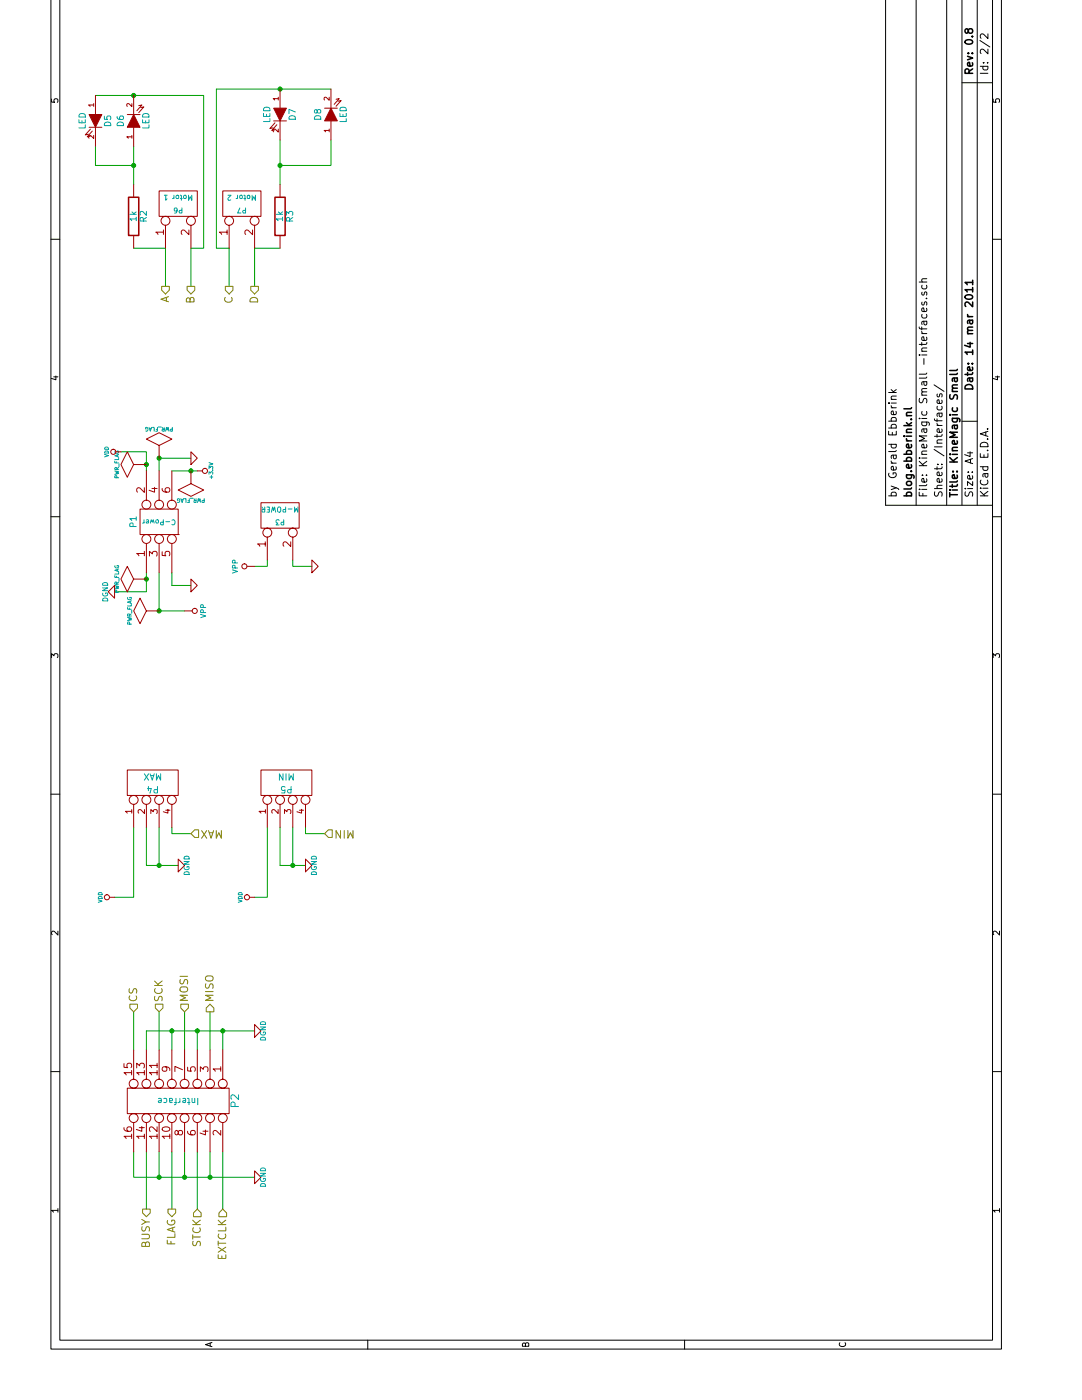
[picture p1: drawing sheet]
EESchema Schematic File Version 2  date 14/03/2011 09:25:05
LIBS:power
LIBS:device
LIBS:transistors
LIBS:conn
LIBS:linear
LIBS:regul
LIBS:74xx
LIBS:cmos4000
LIBS:adc-dac
LIBS:memory
LIBS:xilinx
LIBS:special
LIBS:microcontrollers
LIBS:dsp
LIBS:microchip
LIBS:analog_switches
LIBS:motorola
LIBS:texas
LIBS:intel
LIBS:audio
LIBS:interface
LIBS:digital-audio
LIBS:philips
LIBS:display
LIBS:cypress
LIBS:siliconi
LIBS:opto
LIBS:atmel
LIBS:contrib
LIBS:valves
LIBS:l6470
LIBS:KineMagic Small-cache
EELAYER 24  0
EELAYER END
$Descr A4 11700 8267
Sheet 2 2
Title "KineMagic Small"
Date "14 mar 2011"
Rev "0.8"
Comp "blog.ebberink.nl"
Comment1 "by Gerald Ebberink"
Comment2 ""
Comment3 ""
Comment4 ""
$EndDescr
Wire Wire Line
	6550 2450 6550 2300
Wire Wire Line
	6550 2300 6600 2300
Connection ~ 6200 1250
Connection ~ 6450 1150
Connection ~ 7400 1250
Connection ~ 7300 1500
Connection ~ 7350 1150
Wire Wire Line
	4200 2400 4200 2200
Wire Wire Line
	2900 2000 2900 1150
Wire Wire Line
	6500 1150 6350 1150
Wire Wire Line
	6350 1150 6350 900 
Wire Wire Line
	7300 1350 7300 1550
Wire Wire Line
	7400 1500 7400 1250
Wire Wire Line
	7400 1250 7300 1250
Wire Wire Line
	4450 1500 4450 1350
Wire Wire Line
	4450 1350 4500 1350
Wire Wire Line
	8750 1800 9050 1800
Wire Wire Line
	8750 1300 9050 1300
Wire Wire Line
	4450 2550 4450 2400
Wire Wire Line
	4450 2400 4500 2400
Wire Wire Line
	2750 1650 3050 1650
Wire Wire Line
	2750 1250 3050 1250
Connection ~ 1750 1450
Wire Wire Line
	1950 1250 1750 1250
Wire Wire Line
	1750 1650 1950 1650
Connection ~ 2900 1550
Wire Wire Line
	2900 1350 2750 1350
Wire Wire Line
	3950 2000 3950 2100
Wire Wire Line
	3950 2100 4500 2100
Connection ~ 4200 1250
Wire Wire Line
	4200 1400 4200 1150
Wire Wire Line
	4200 1150 4500 1150
Connection ~ 4200 2300
Wire Wire Line
	4200 2200 4500 2200
Connection ~ 9700 2200
Wire Wire Line
	9700 2200 9700 2600
Wire Wire Line
	9700 2600 9900 2600
Wire Wire Line
	9900 2200 9550 2200
Wire Wire Line
	9050 1700 10300 1700
Wire Wire Line
	9050 1700 9050 1800
Wire Wire Line
	9050 1300 9050 1050
Connection ~ 9700 1050
Wire Wire Line
	9700 1050 9700 750 
Wire Wire Line
	9700 750  9850 750 
Wire Wire Line
	9550 1050 9850 1050
Wire Wire Line
	10250 750  10250 1600
Wire Wire Line
	10250 1600 9050 1600
Wire Wire Line
	9050 1600 9050 1500
Connection ~ 10250 1050
Wire Wire Line
	10300 1700 10300 2600
Connection ~ 10300 2200
Wire Wire Line
	9050 2200 9050 2000
Wire Wire Line
	4200 2300 4500 2300
Wire Wire Line
	4200 1250 4500 1250
Wire Wire Line
	4500 1050 3950 1050
Wire Wire Line
	3950 1050 3950 900 
Wire Wire Line
	2900 1750 2750 1750
Wire Wire Line
	2900 1550 2750 1550
Connection ~ 2900 1750
Wire Wire Line
	2900 1150 2750 1150
Connection ~ 2900 1350
Wire Wire Line
	1750 1450 1950 1450
Connection ~ 1750 1650
Wire Wire Line
	1950 1050 1750 1050
Wire Wire Line
	1750 1050 1750 2000
Connection ~ 1750 1250
Wire Wire Line
	1950 1350 1500 1350
Wire Wire Line
	1500 1750 1950 1750
Wire Wire Line
	6500 1350 6400 1350
Wire Wire Line
	1500 1150 1950 1150
Wire Wire Line
	2750 1050 3050 1050
Wire Wire Line
	2750 1450 3050 1450
Wire Wire Line
	9050 1500 8750 1500
Wire Wire Line
	9050 2000 8750 2000
Wire Wire Line
	1500 1550 1950 1550
Wire Wire Line
	6200 1450 6200 1250
Wire Wire Line
	6200 1250 6500 1250
Wire Wire Line
	7300 1150 7450 1150
Wire Wire Line
	7450 1150 7450 950 
Wire Wire Line
	6400 1350 6400 1500
Wire Wire Line
	6600 2100 6550 2100
Wire Wire Line
	6550 2100 6550 2000
$Comp
L GND #PWR012
U 1 1
P 6550 2450
F 0 "#PWR012" H 6550 2450 30  0001 C CNN
F 1 "GND" H 6550 2380 30  0001 C CNN
	1    6550 2450
	1    0    0    -1  
$EndComp
$Comp
L VPP #PWR32
U 1 1
P 6550 2000
F 0 "#PWR32" H 6550 2200 40  0001 C CNN
F 1 "VPP" H 6550 2150 40  0000 C CNN
	1    6550 2000
	1    0    0    -1  
$EndComp
$Comp
L CONN_2 P3
U 1 1
P 6950 2200
F 0 "P3" V 6900 2200 40  0000 C CNN
F 1 "M-POWER" V 7000 2200 40  0000 C CNN
F 2 "PIN_ARRAY_2X1" H 6950 2200 60  0001 C CNN
	1    6950 2200
	1    0    0    -1  
$EndComp
$Comp
L PWR_FLAG #FLG013
U 1 1
P 7300 1500
F 0 "#FLG013" H 7300 1770 30  0001 C CNN
F 1 "PWR_FLAG" H 7300 1730 30  0000 C CNN
	1    7300 1500
	0    -1   -1   0   
$EndComp
$Comp
L PWR_FLAG #FLG014
U 1 1
P 7400 1250
F 0 "#FLG014" H 7400 1520 30  0001 C CNN
F 1 "PWR_FLAG" H 7400 1480 30  0000 C CNN
	1    7400 1250
	0    1    1    0   
$EndComp
$Comp
L PWR_FLAG #FLG015
U 1 1
P 6200 1250
F 0 "#FLG015" H 6200 1520 30  0001 C CNN
F 1 "PWR_FLAG" H 6200 1480 30  0000 C CNN
	1    6200 1250
	1    0    0    -1  
$EndComp
$Comp
L PWR_FLAG #FLG016
U 1 1
P 6450 1150
F 0 "#FLG016" H 6450 1420 30  0001 C CNN
F 1 "PWR_FLAG" H 6450 1380 30  0000 C CNN
	1    6450 1150
	1    0    0    -1  
$EndComp
$Comp
L PWR_FLAG #FLG017
U 1 1
P 7350 1150
F 0 "#FLG017" H 7350 1420 30  0001 C CNN
F 1 "PWR_FLAG" H 7350 1380 30  0000 C CNN
	1    7350 1150
	1    0    0    -1  
$EndComp
$Comp
L DGND #PWR7
U 1 1
P 4200 1400
F 0 "#PWR7" H 4200 1400 40  0001 C CNN
F 1 "DGND" H 4200 1330 40  0000 C CNN
	1    4200 1400
	1    0    0    -1  
$EndComp
$Comp
L DGND #PWR8
U 1 1
P 4200 2400
F 0 "#PWR8" H 4200 2400 40  0001 C CNN
F 1 "DGND" H 4200 2330 40  0000 C CNN
	1    4200 2400
	1    0    0    -1  
$EndComp
$Comp
L DGND #PWR5
U 1 1
P 1750 2000
F 0 "#PWR5" H 1750 2000 40  0001 C CNN
F 1 "DGND" H 1750 1930 40  0000 C CNN
	1    1750 2000
	1    0    0    -1  
$EndComp
$Comp
L DGND #PWR6
U 1 1
P 2900 2000
F 0 "#PWR6" H 2900 2000 40  0001 C CNN
F 1 "DGND" H 2900 1930 40  0000 C CNN
	1    2900 2000
	1    0    0    -1  
$EndComp
$Comp
L DGND #PWR9
U 1 1
P 6350 900
F 0 "#PWR9" H 6350 900 40  0001 C CNN
F 1 "DGND" H 6350 830 40  0000 C CNN
	1    6350 900 
	-1   0    0    1   
$EndComp
$Comp
L GND #PWR018
U 1 1
P 7400 1500
F 0 "#PWR018" H 7400 1500 30  0001 C CNN
F 1 "GND" H 7400 1430 30  0001 C CNN
	1    7400 1500
	1    0    0    -1  
$EndComp
Text HLabel 8750 2000 0    60   Output ~ 0
D
Text HLabel 8750 1800 0    60   Output ~ 0
C
Text HLabel 8750 1500 0    60   Output ~ 0
B
Text HLabel 8750 1300 0    60   Output ~ 0
A
$Comp
L VPP #PWR31
U 1 1
P 6200 1450
F 0 "#PWR31" H 6200 1650 40  0001 C CNN
F 1 "VPP" H 6200 1600 40  0000 C CNN
	1    6200 1450
	-1   0    0    1   
$EndComp
Text HLabel 4450 2550 3    60   Input ~ 0
MIN
Text HLabel 4450 1500 3    60   Input ~ 0
MAX
Text HLabel 3050 1650 2    60   Output ~ 0
MISO
Text HLabel 3050 1450 2    60   Input ~ 0
MOSI
Text HLabel 3050 1250 2    60   Input ~ 0
SCK
Text HLabel 3050 1050 2    60   Input ~ 0
CS
Text HLabel 1500 1150 0    60   Output ~ 0
BUSY
Text HLabel 1500 1350 0    60   Output ~ 0
FLAG
$Comp
L +3.3V #PWR019
U 1 1
P 7300 1550
F 0 "#PWR019" H 7300 1510 30  0001 C CNN
F 1 "+3.3V" H 7300 1660 30  0000 C CNN
	1    7300 1550
	-1   0    0    1   
$EndComp
$Comp
L VDD #PWR020
U 1 1
P 7450 950
F 0 "#PWR020" H 7450 1050 30  0001 C CNN
F 1 "VDD" H 7450 1060 30  0000 C CNN
	1    7450 950 
	1    0    0    -1  
$EndComp
$Comp
L GND #PWR021
U 1 1
P 6400 1500
F 0 "#PWR021" H 6400 1500 30  0001 C CNN
F 1 "GND" H 6400 1430 30  0001 C CNN
	1    6400 1500
	1    0    0    -1  
$EndComp
$Comp
L CONN_3X2 P1
U 1 1
P 6900 1300
F 0 "P1" H 6900 1550 50  0000 C CNN
F 1 "C-Power" V 6900 1350 40  0000 C CNN
F 2 "pin_array_3x2" H 6900 1300 60  0001 C CNN
	1    6900 1300
	1    0    0    -1  
$EndComp
Text HLabel 1500 1750 0    60   Input ~ 0
EXTCLK
Text HLabel 1500 1550 0    60   Input ~ 0
STCK
$Comp
L VDD #PWR022
U 1 1
P 3950 2000
F 0 "#PWR022" H 3950 2100 30  0001 C CNN
F 1 "VDD" H 3950 2110 30  0000 C CNN
	1    3950 2000
	1    0    0    -1  
$EndComp
$Comp
L VDD #PWR023
U 1 1
P 3950 900
F 0 "#PWR023" H 3950 1000 30  0001 C CNN
F 1 "VDD" H 3950 1010 30  0000 C CNN
	1    3950 900 
	1    0    0    -1  
$EndComp
$Comp
L LED D8
U 1 1
P 10100 2600
F 0 "D8" H 10100 2700 50  0000 C CNN
F 1 "LED" H 10100 2500 50  0000 C CNN
F 2 "LED-0805" H 10100 2600 60  0001 C CNN
	1    10100 2600
	1    0    0    -1  
$EndComp
$Comp
L LED D7
U 1 1
P 10100 2200
F 0 "D7" H 10100 2300 50  0000 C CNN
F 1 "LED" H 10100 2100 50  0000 C CNN
F 2 "LED-0805" H 10100 2200 60  0001 C CNN
	1    10100 2200
	-1   0    0    1   
$EndComp
$Comp
L LED D5
U 1 1
P 10050 750
F 0 "D5" H 10050 850 50  0000 C CNN
F 1 "LED" H 10050 650 50  0000 C CNN
F 2 "LED-0805" H 10050 750 60  0001 C CNN
	1    10050 750 
	-1   0    0    1   
$EndComp
$Comp
L LED D6
U 1 1
P 10050 1050
F 0 "D6" H 10050 1150 50  0000 C CNN
F 1 "LED" H 10050 950 50  0000 C CNN
F 2 "LED-0805" H 10050 1050 60  0001 C CNN
	1    10050 1050
	1    0    0    -1  
$EndComp
$Comp
L R R3
U 1 1
P 9300 2200
F 0 "R3" V 9380 2200 50  0000 C CNN
F 1 "1k" V 9300 2200 50  0000 C CNN
F 2 "SM0805" H 9300 2200 60  0001 C CNN
	1    9300 2200
	0    1    1    0   
$EndComp
$Comp
L R R2
U 1 1
P 9300 1050
F 0 "R2" V 9380 1050 50  0000 C CNN
F 1 "1k" V 9300 1050 50  0000 C CNN
F 2 "SM0805" H 9300 1050 60  0001 C CNN
	1    9300 1050
	0    1    1    0   
$EndComp
$Comp
L CONN_2 P7
U 1 1
P 9400 1900
F 0 "P7" V 9350 1900 40  0000 C CNN
F 1 "Motor 2" V 9450 1900 40  0000 C CNN
F 2 "PIN_ARRAY_2X1" H 9400 1900 60  0001 C CNN
	1    9400 1900
	1    0    0    -1  
$EndComp
$Comp
L CONN_2 P6
U 1 1
P 9400 1400
F 0 "P6" V 9350 1400 40  0000 C CNN
F 1 "Motor 1" V 9450 1400 40  0000 C CNN
F 2 "PIN_ARRAY_2X1" H 9400 1400 60  0001 C CNN
	1    9400 1400
	1    0    0    -1  
$EndComp
$Comp
L CONN_4 P5
U 1 1
P 4850 2250
F 0 "P5" V 4800 2250 50  0000 C CNN
F 1 "MIN" V 4900 2250 50  0000 C CNN
F 2 "SIL-4" H 4850 2250 60  0001 C CNN
	1    4850 2250
	1    0    0    -1  
$EndComp
$Comp
L CONN_4 P4
U 1 1
P 4850 1200
F 0 "P4" V 4800 1200 50  0000 C CNN
F 1 "MAX" V 4900 1200 50  0000 C CNN
F 2 "SIL-4" H 4850 1200 60  0001 C CNN
	1    4850 1200
	1    0    0    -1  
$EndComp
$Comp
L CONN_8X2 P2
U 1 1
P 2350 1400
F 0 "P2" H 2350 1850 60  0000 C CNN
F 1 "Interface" V 2350 1400 50  0000 C CNN
F 2 "pin_array_8x2" H 2350 1400 60  0001 C CNN
	1    2350 1400
	-1   0    0    1   
$EndComp
$EndSCHEMATC
